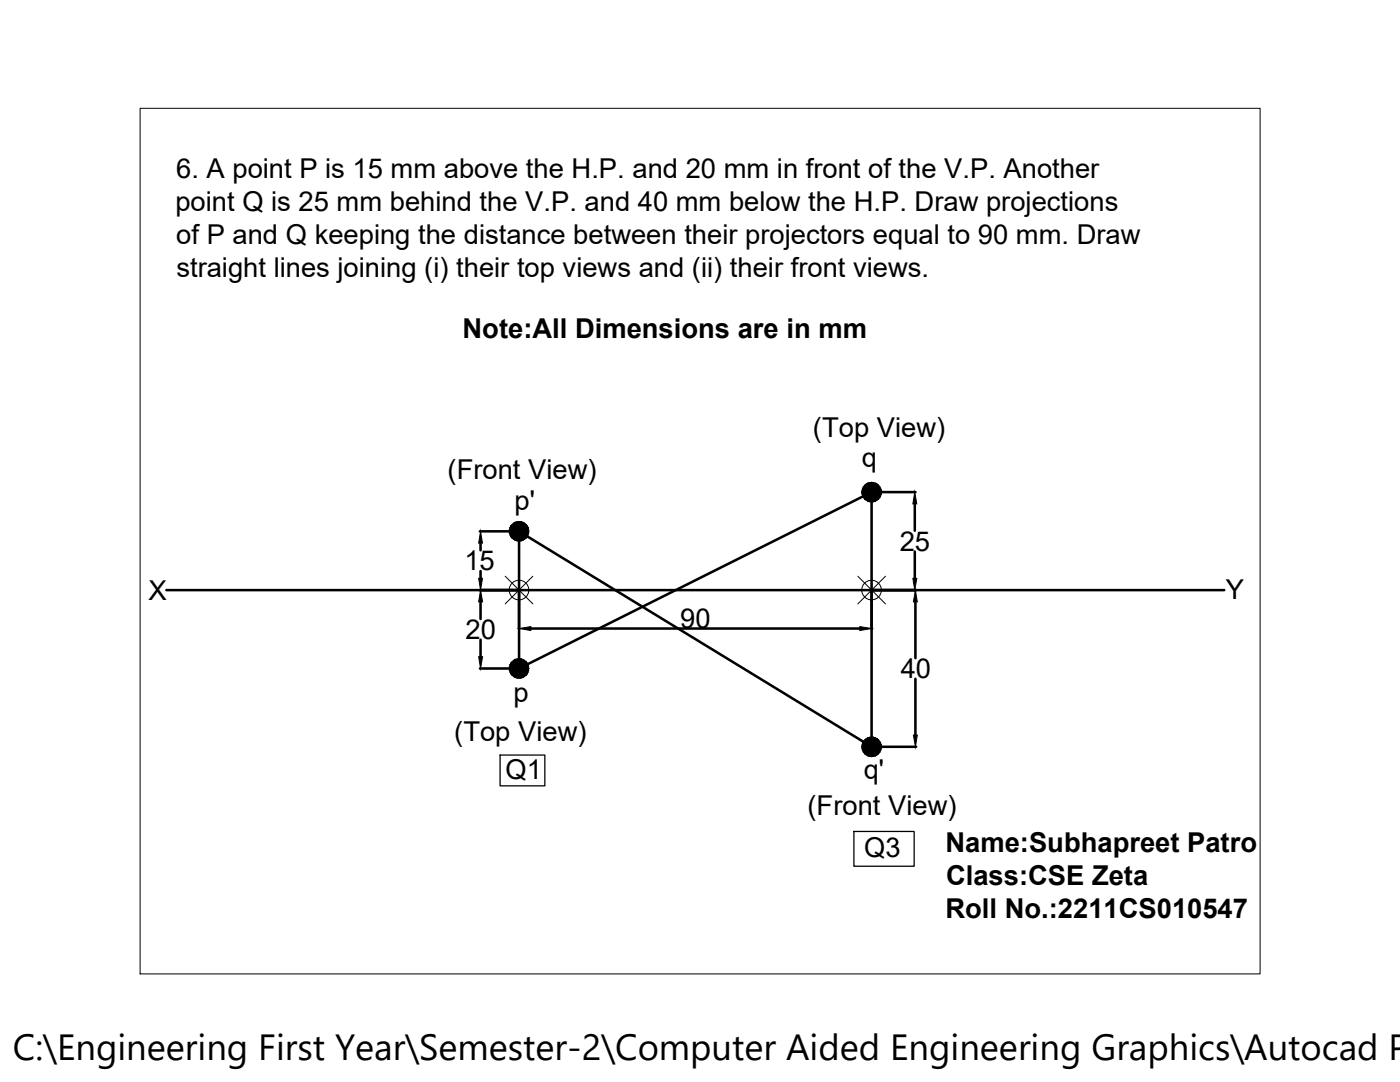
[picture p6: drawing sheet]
<svg xmlns="http://www.w3.org/2000/svg" width="279mm" height="216mm" viewBox="0 0 279 216" stroke-linecap="round" stroke-linejoin="round" font-family="sans-serif">
<!-- layer: 0 -->
<g fill="none" stroke="#000" stroke-width=".51">
<path d="M174 98.2h8.7M33.2 117.8h211.1M95.8 106h7.7M95.9 108.4v1.4M95.9 113.9v1.5M103.6 106v27.4l70.3-35.2v50.8zM103.6 117.8v7.8M173.9 117.8v7.8M182.6 100.5v5.4M182.6 110v5.4M95.8 133.4h7.7M95.9 120.1v3.4"/>
<path d="M95.9 127.6v3.4M105.9 125.4h65.7M182.7 120.1v11.2M182.7 135.4v11.3M174 149h8.8"/>
</g>
<g fill="#000" stroke="#000" stroke-width=".2">
<path d="M95.5 115.4h.8l-.4 2.4zM95.9 106l.4 2.4h-.8zM182.2 115.4h.8l-.4 2.4zM182.6 98.2l.4 2.3h-.8zM95.9 117.8l.4 2.3h-.8zM95.5 131h.8l-.4 2.4zM103.6 125.4l2.3-.4v.8zM171.6 125l2.3 .4-2.3 .4zM182.7 117.8l.4 2.3h-.8zM182.3 146.7h.8l-.4 2.3z"/>
<path d="M172 97.8v.4h1.9zM172 98.2h1.9l-1.9 .4zM172 98.6l.1 .4 1.8-.8z"/>
<path d="M172.1 99l.2 .3 1.6-1.1zM172.3 99.3l1.6-1.1-1.3 1.4zM173.9 98.2l-1.3 1.4 .3 .2z"/>
<path d="M172.6 96.8l-.3 .3 1.6 1.1zM172.3 97.1l1.6 1.1-1.8-.7zM172.1 97.5l-.1 .3 1.9 .4z"/>
<path d="M173.9 98.2l-1 1.6 .3 .2zM173.9 98.2l-.3 1.9-.4-.1zM173.9 98.2l-.3 1.9 .3 .1z"/>
<path d="M173.2 96.4l.7 1.8-.3-1.9zM172.9 96.6l.3-.2 .7 1.8zM172.6 96.8l1.3 1.4-1-1.6z"/>
<path d="M174.3 96.3l-.4 1.9 .8-1.8zM173.9 96.2l.4 .1-.4 1.9zM173.6 96.3l.3 1.9v-2z"/>
<path d="M173.9 98.2l1.1 1.6 .3-.2zM173.9 98.2l1.7 1.1-.3 .3zM173.9 98.2l1.7 1.1 .1-.3z"/>
<path d="M175.3 96.8l-1.4 1.4 1.7-1.1zM175 96.6l.3 .2-1.4 1.4zM174.7 96.4l-.8 1.8 1.1-1.6z"/>
<path d="M173.9 98.2l1.8 .8 .2-.4zM173.9 98.2h2v.4z"/>
<path d="M173.9 98.2h2v-.4zM173.9 98.2l1.8-.7 .2 .3zM173.9 98.2l1.8-.7-.1-.4z"/>
<path d="M101.7 105.6l-.1 .4h2zM101.6 106h2l-1.9 .4zM101.7 106.4l.1 .4 1.8-.8z"/>
<path d="M101.8 106.8l.2 .3 1.6-1.1zM102 107.1l1.6-1.1-1.4 1.4zM102.2 107.4l.3 .2 1.1-1.6z"/>
<path d="M102.2 104.6l-.2 .3 1.6 1.1zM102 104.9l1.6 1.1-1.8-.7zM101.8 105.3l-.1 .3 1.9 .4z"/>
<path d="M103.6 106l-1.1 1.6 .3 .2zM103.6 106l-.4 1.9-.4-.1zM103.6 106l-.4 1.9 .4 .1z"/>
<path d="M102.8 104.2l.8 1.8-.4-1.9zM102.5 104.4l.3-.2 .8 1.8zM102.2 104.6l1.4 1.4-1.1-1.6z"/>
<path d="M103.6 106v2l.4-.1zM103.6 106l.7 1.8-.3 .1zM103.6 106l.7 1.8 .4-.2z"/>
<path d="M104 104.1l-.4 1.9 .7-1.8zM103.6 104.1h.4l-.4 1.9zM103.2 104.1l.4 1.9v-1.9z"/>
<path d="M103.6 106l1.1 1.6 .3-.2zM103.6 106l1.6 1.1-.2 .3zM103.6 106l1.6 1.1 .2-.3z"/>
<path d="M105 104.6l-1.4 1.4 1.6-1.1zM104.7 104.4l.3 .2-1.4 1.4zM104.3 104.2l-.7 1.8 1.1-1.6z"/>
<path d="M103.6 106l1.8 .8 .1-.4zM103.6 106h1.9v.4z"/>
<path d="M103.6 106h1.9v-.4zM103.6 106l1.8-.7 .1 .3zM103.6 106l1.8-.7-.2-.4z"/>
<path d="M173.9 98.2v2l.4-.1zM173.9 98.2l.8 1.8-.4 .1zM173.9 98.2l.8 1.8 .3-.2z"/>
<path d="M101.7 133l-.1 .4h2zM101.6 133.4h2l-1.9 .4zM101.7 133.8l.1 .3 1.8-.7z"/>
<path d="M101.8 134.1l.2 .4 1.6-1.1zM102 134.5l1.6-1.1-1.4 1.4zM103.6 133.4l-1.4 1.4 .3 .2z"/>
<path d="M102.2 132l-.2 .3 1.6 1.1zM102 132.3l1.6 1.1-1.8-.8zM101.8 132.6l-.1 .4 1.9 .4z"/>
<path d="M103.6 133.4l-1.1 1.6 .3 .2zM103.6 133.4l-.4 1.9-.4-.1zM103.6 133.4l-.4 1.9h.4z"/>
<path d="M102.8 131.6l.8 1.8-.4-1.9zM102.5 131.8l.3-.2 .8 1.8zM102.2 132l1.4 1.4-1.1-1.6z"/>
<path d="M103.6 133.4v1.9h.4zM103.6 133.4l.7 1.8-.3 .1zM103.6 133.4l.7 1.8 .4-.2z"/>
<path d="M104 131.5l-.4 1.9 .7-1.8zM103.6 131.4l.4 .1-.4 1.9zM103.2 131.5l.4 1.9v-2z"/>
<path d="M103.6 133.4l1.1 1.6 .3-.2zM103.6 133.4l1.6 1.1-.2 .3zM103.6 133.4l1.6 1.1 .2-.4z"/>
<path d="M105 132l-1.4 1.4 1.6-1.1zM104.7 131.8l.3 .2-1.4 1.4zM104.3 131.6l-.7 1.8 1.1-1.6z"/>
<path d="M103.6 133.4l1.8 .7 .1-.3zM103.6 133.4h1.9v.4z"/>
<path d="M103.6 133.4h1.9v-.4zM103.6 133.4l1.8-.8 .1 .4zM103.6 133.4l1.8-.8-.2-.3z"/>
<path d="M172 148.6v.4h1.9zM172 149h1.9l-1.9 .4zM172 149.4l.1 .4 1.8-.8z"/>
<path d="M172.1 149.8l.2 .3 1.6-1.1zM172.3 150.1l1.6-1.1-1.3 1.4zM173.9 149l-1.3 1.4 .3 .2z"/>
<path d="M172.6 147.6l-.3 .3 1.6 1.1zM172.3 147.9l1.6 1.1-1.8-.7zM172.1 148.3l-.1 .3 1.9 .4z"/>
<path d="M173.9 149l-1 1.6 .3 .2zM173.9 149l-.3 1.9-.4-.1zM173.9 149l-.3 1.9 .3 .1z"/>
<path d="M173.2 147.2l.7 1.8-.3-1.9zM172.9 147.4l.3-.2 .7 1.8zM172.6 147.6l1.3 1.4-1-1.6z"/>
<path d="M173.9 149v2l.4-.1zM173.9 149l.8 1.8-.4 .1zM173.9 149l.8 1.8 .3-.2z"/>
<path d="M174.3 147.1l-.4 1.9 .8-1.8zM173.9 147.1h.4l-.4 1.9zM173.6 147.1l.3 1.9v-1.9z"/>
<path d="M173.9 149l1.1 1.6 .3-.2zM173.9 149l1.7 1.1-.3 .3zM173.9 149l1.7 1.1 .1-.3z"/>
<path d="M175.3 147.6l-1.4 1.4 1.7-1.1zM175 147.4l.3 .2-1.4 1.4zM174.7 147.2l-.8 1.8 1.1-1.6z"/>
<path d="M173.9 149l1.8 .8 .2-.4zM173.9 149h2v.4z"/>
<path d="M173.9 149h2v-.4zM173.9 149l1.8-.7 .2 .3zM173.9 149l1.8-.7-.1-.4z"/>
</g>
<g fill="none" stroke="#000" stroke-width=".2">
<path d="M28 21.6h223.5v172.7h-223.5zM100.8 115l5.5 5.5M106.3 115l-5.5 5.5M171.2 115l5.5 5.5M176.7 115l-5.5 5.5"/>
<circle cx="103.6" cy="117.7" r="1.96"/>
<circle cx="173.9" cy="117.7" r="1.96"/>
</g>
<path d="M99.8 150.7h8.9v6.1h-8.9zM170.4 165.9h12v6.9h-12z" fill="none" stroke="#000" stroke-width=".25"/>
<text font-size="7.3" x="2.6" y="211.5">C:\Engineering First Year\Semester-2\Computer Aided Engineering Graphics\Autocad P</text>
<g font-size="5.5">
<text x="35.2" y="35.5">6. A point P is 15 mm above the H.P. and 20 mm in front of the V.P. Another</text>
<text x="35" y="42.1">point Q is 25 mm behind the V.P. and 40 mm below the H.P. Draw projections</text>
<text x="35.2" y="48.6">of P and Q keeping the distance between their projectors equal to 90 mm. Draw</text>
<text x="35.2" y="55.2">straight lines joining (i) their top views and (ii) their front views.</text>
<text x="92.3" y="67.4">Note:All Dimensions are in mm</text>
<text x="162.2" y="87.2">(Top View)</text>
<text x="89.3" y="95.7">(Front View)</text>
<text x="172" y="93.2">q</text>
<text x="102.7" y="101.8">p'</text>
<text x="92.7" y="113.8">15</text>
<text x="179.6" y="109.9">25</text>
<text x="29.6" y="119.7">X</text>
<text x="244.7" y="119.5">Y</text>
<text x="135.7" y="125.3">90</text>
<text x="92.9" y="127.5">20</text>
<text x="179.7" y="135.3">40</text>
<text x="102.5" y="140.1">p</text>
<text x="90.7" y="147.8">(Top View)</text>
<text x="100.9" y="155.5">Q1</text>
<text x="172.4" y="155.4">q'</text>
<text x="161.2" y="162.6">(Front View)</text>
<text x="172.5" y="171">Q3</text>
<text x="188.7" y="170.1">Name:Subhapreet Patro</text>
<text x="188.8" y="176.6">Class:CSE Zeta</text>
<text x="188.7" y="183.2">Roll No.:2211CS010547</text>
</g>
</svg>
